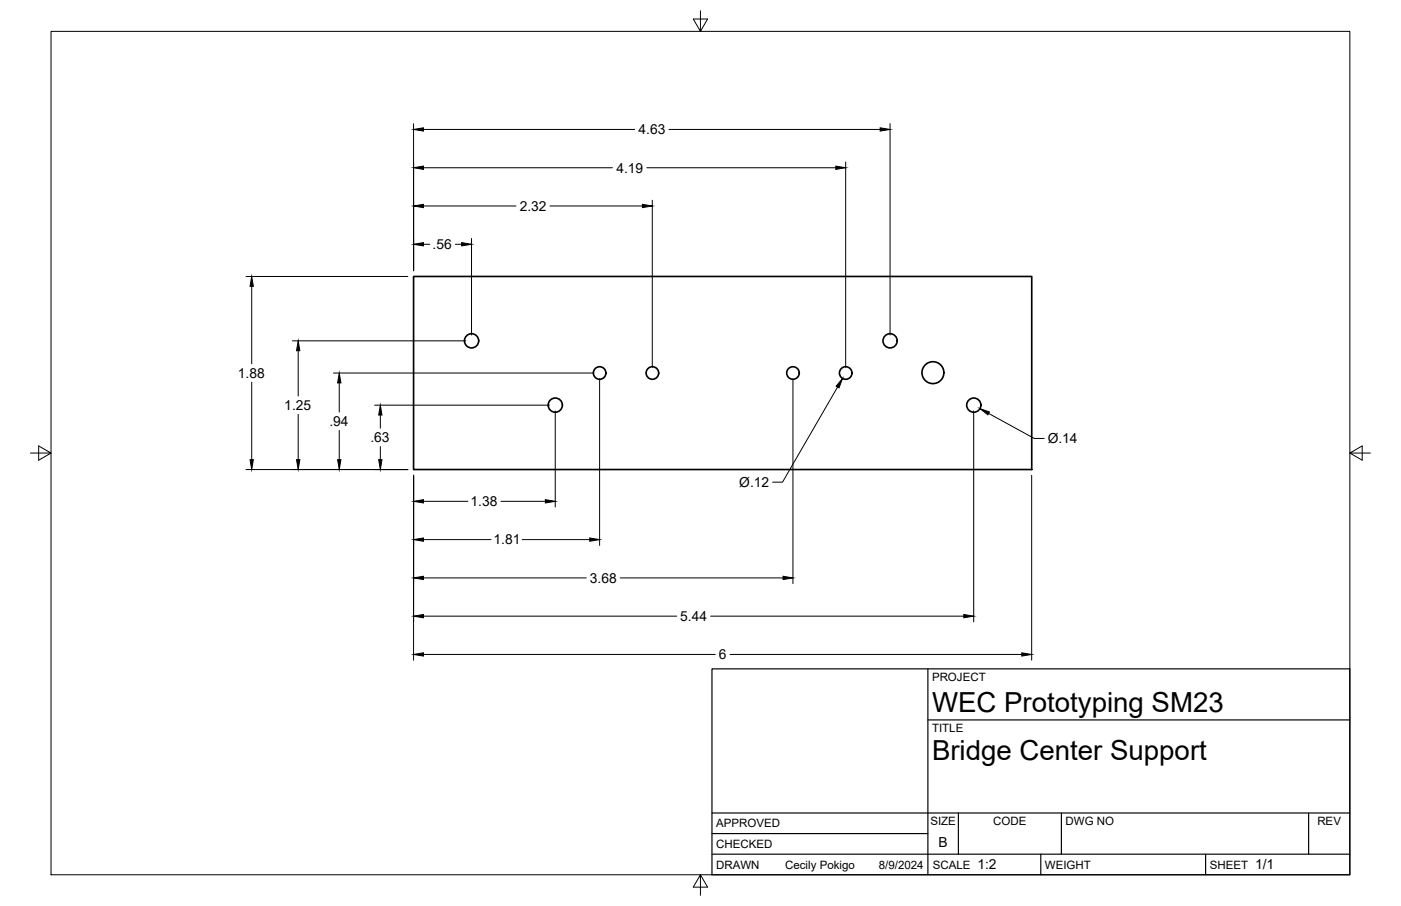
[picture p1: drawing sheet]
<svg xmlns="http://www.w3.org/2000/svg" width="432mm" height="279mm" viewBox="0 0 432 279" stroke-linecap="round" stroke-linejoin="round" font-family="sans-serif">
<!-- layer: Visible -->
<g fill="none" stroke="#000" stroke-width=".51">
<path d="M127.5 85.3h190.5v59.5h-190.5z"/>
<circle cx="145.3" cy="105.1" r="2.19"/>
<circle cx="184.8" cy="115" r="1.94"/>
<circle cx="201.1" cy="115" r="1.94"/>
<circle cx="244.4" cy="115" r="1.94"/>
<circle cx="260.7" cy="115" r="1.94"/>
<circle cx="274.3" cy="105.1" r="2.19"/>
<circle cx="287.5" cy="114.9" r="3.4"/>
<circle cx="171.1" cy="124.9" r="2.19"/>
<circle cx="300.1" cy="124.9" r="2.19"/>
</g>
<!-- layer: Border -->
<path d="M15.7 9.7h400.3v260.1h-400.3zM215.9 3.3v6.4l-2.2-3.8h4.4l-2.2 3.8M9.4 139.7h6.3l-3.8-2.2v4.4l3.8-2.2M416 139.7l3.8 2.2v-4.4l-3.8 2.2h6.4M215.9 269.8l2.2 3.8h-4.4l2.2-3.8v6.3" fill="none" stroke="#000" stroke-width=".31"/>
<!-- layer: Titleblock -->
<path d="M219.4 206.3h196.6v63.5h-196.6zM286 206.3v63.5M286 222h130M219.4 257.1h66.6M219.4 250.7h196.6M295.4 250.7v12.7M327.1 250.7v12.7M403.3 250.7v12.7M219.4 263.4h196.6M320.8 263.4v6.4M371.6 263.4v6.4" fill="none" stroke="#000" stroke-width=".36"/>
<!-- layer: FD_Dimensions -->
<g fill="none" stroke="#000" stroke-width=".31">
<path d="M127.5 38.1v45.4M130.5 39.9h65.1M206.2 39.9h65.1M274.3 38.1v65.2M130.5 51.7h58.3M199.3 51.7h58.3M260.6 50v63.3M130.5 63.5h28.5M130.5 75.3h2M140.3 75.3h2M145.3 73.6v29.7M169.5 63.5h28.5"/>
<path d="M201 61.7v51.6M75.8 85.3h49.9M77.6 88.3v23.9M77.6 117.9v23.9M90.1 105.1h53.5M91.9 108.2v13.9M102.8 115h80.2M104.6 118.1v9M184.8 116.8v51.4M244.4 116.8v63.2M258.1 119.4l-16.9 29.3h-3.1M91.9 127.8v14"/>
<path d="M104.6 132.7v9.1M115.4 124.9h54M117.2 128v4.1M117.2 137.7v4.1M171.1 126.7v29.7M300.1 126.7v65.1M304.7 127.5l14.1 7.7h3M75.8 144.8h49.9M127.5 146.6v57M130.5 154.6h13.7M154.4 154.6h13.7M318 146.6v57"/>
<path d="M130.5 178.2h50.2M130.5 166.4h20.8M160.9 166.4h20.9M191.2 178.2h50.1M130.5 190h78.1M219 190h78.1M130.5 201.8h90M225 201.8h89.9"/>
</g>
<g fill="#000" stroke="#000" stroke-width=".31">
<path d="M127.5 39.9l3-.5v1zM271.3 39.4l3 .5-3 .5zM127.5 51.7l3-.5v1zM257.6 51.2l3 .5-3 .5zM127.5 63.5l3-.5v1zM127.5 75.3l3-.5v1zM142.3 74.8l3 .5-3 .5zM198 63l3 .5-3 .5zM77.6 85.3l.5 3h-1zM91.9 105.1l.5 3.1h-1zM104.6 115l.5 3.1h-1zM259.7 116.7l-1.1 2.9-.9-.5z"/>
<path d="M117.2 124.9l.5 3.1h-1zM302 126l2.9 1-.4 .9zM77.1 141.8h1l-.5 3zM91.4 141.8h1l-.5 3zM104.1 141.8h1l-.5 3zM116.7 141.8h1l-.5 3zM127.5 154.6l3-.5v1zM168.1 154.1l3 .5-3 .5zM127.5 178.2l3-.5v1zM127.5 166.4l3-.5v1zM181.8 165.9l3 .5-3 .5zM241.3 177.7l3.1 .5-3.1 .5z"/>
<path d="M127.5 190l3-.5v1zM297.1 189.5l3 .5-3 .5zM127.5 201.8l3-.5v1zM314.9 201.3l3.1 .5-3.1 .5z"/>
</g>
<g font-size="8.5">
<text x="287.3" y="219.5">WEC Prototyping SM23</text>
<text x="287.3" y="234.5">Bridge Center Support</text>
</g>
<g font-size="4.3">
<text x="196.8" y="41.4">4.63</text>
<text x="190" y="53.2">4.19</text>
<text x="160.2" y="65">2.32</text>
<text x="133.3" y="76.8">.56</text>
<text x="73.3" y="116.5">1.88</text>
<text x="87.6" y="126.4">1.25</text>
<text x="101.5" y="131.4">.94</text>
<text x="114.2" y="136.4">.63</text>
<text x="322.9" y="136.7">Ø.14</text>
<text x="227.9" y="150.2">Ø.12</text>
<text x="145" y="156.1">1.38</text>
<text x="152.1" y="167.9">1.81</text>
<text x="181.8" y="179.7">3.68</text>
<text x="209.7" y="191.5">5.44</text>
<text x="221.6" y="203.3">6</text>
<text x="289.3" y="261.2">B</text>
<text x="301.2" y="268.1">1:2</text>
<text x="386.8" y="268.1">1/1</text>
</g>
<g font-size="3.5">
<text x="287.3" y="210.1">PROJECT</text>
<text x="287.3" y="225.8">TITLE</text>
<text x="220.7" y="255.2">APPROVED</text>
<text x="286.7" y="254.5">SIZE</text>
<text x="306.1" y="254.5">CODE</text>
<text x="328.4" y="254.5">DWG NO</text>
<text x="406" y="254.5">REV</text>
<text x="220.7" y="261.5">CHECKED</text>
<text x="220.7" y="267.9">DRAWN</text>
<text x="242" y="267.9">Cecily Pokigo</text>
<text x="270.9" y="267.9">8/9/2024</text>
<text x="287.5" y="267.9">SCALE</text>
<text x="322.1" y="267.9">WEIGHT</text>
<text x="372.9" y="267.9">SHEET</text>
</g>
</svg>
